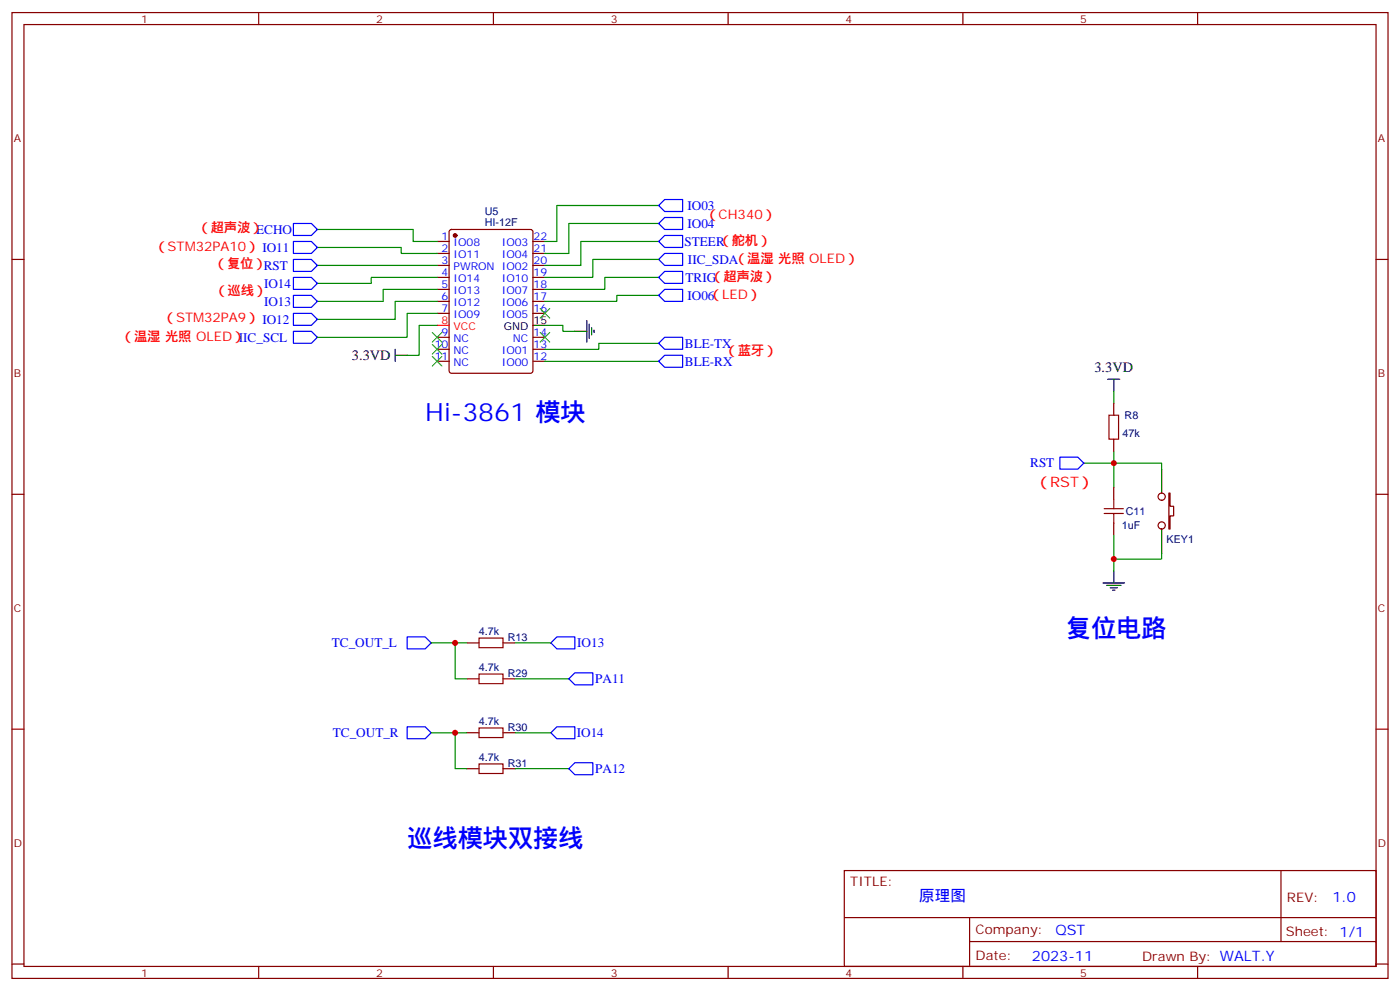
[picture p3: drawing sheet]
<svg xmlns="http://www.w3.org/2000/svg" width="412mm" height="292mm" viewBox="0 0 412 292" stroke-linecap="round" stroke-linejoin="round" font-family="sans-serif">
<g fill="none" stroke="#870000" stroke-width=".35">
<path d="M3.5 3.7h405.4v284.3h-405.4zM7.1 7.2h398.2v277.3h-398.2zM76.2 3.7v3.5M145.3 3.7v3.5M214.5 3.7v3.5M283.6 3.7v3.5M352.8 3.7v3.5M3.5 76.4h3.6M128.8 71.1h3.5M128.8 74.6h3.5M128.8 78.1h3.5M132.5 67.8l.5-.2h23.3l.6 .4 .1 41.2-.5 .6-23.5 .1-.7-.5v-41.1z"/>
<path d="M157 71.1h3.5M157 74.6h3.5M157 78.1h3.5M405.3 76.4h3.6M128.8 81.7h3.5M128.8 85.2h3.5M128.8 88.7h3.5M128.8 92.3h3.5M128.8 99.3h3.5M157 81.7h3.5M157 85.2h3.5M157 88.7h3.5"/>
<path d="M157 92.3h3.5M157 99.3h3.5M128.8 102.8h3.5M128.8 106.4h3.5M157 102.8h3.5M157 106.4h3.5M328.1 118.7v3.5M328.1 129.3v3.5M3.5 145.5h3.6M328.1 143.4v3.5M328.1 154v3.5M344.3 145.2h.4v3.8h1v2.9h-1v3.9h-.4z"/>
<path d="M405.3 145.5h3.6M137.6 189.3h3.5M137.6 199.8h3.5M148.2 189.3h3.5M148.2 199.8h3.5M3.5 214.7h3.6M137.6 215.7h3.5M148.2 215.7h3.5M405.3 214.7h3.6M137.6 226.3h3.5M148.2 226.3h3.5M248.7 256.3h156.6v28.2h-156.6z"/>
<path d="M377.3 256.3v20.9M248.7 270.1h156.5M285.6 277.2h119.6M285.6 270.1v14.2M3.5 283.8h3.6M76.2 284.5v3.5M145.3 284.5v3.5M214.5 284.5v3.5M283.6 284.5v3.5M352.8 284.5v3.5M405.3 283.8h3.6"/>
<circle cx="342.2" cy="154.7" r="1.06"/>
<circle cx="342.2" cy="146.2" r="1.06"/>
</g>
<circle cx="134.1" cy="69.3" r=".53" fill="#870000" stroke="#870000" stroke-width=".35"/>
<path d="M128.8 95.8h3.5" fill="none" stroke="#f00" stroke-width=".35"/>
<g fill="none" stroke="#000" stroke-width=".35">
<path d="M157 95.8h3.5M169.3 97.5h3.6M172.9 94.4v6.3M173.6 95.4v4.3M174.3 96.5v2.1M175 97.2v.7M116.4 104.6h3.5M116.4 102.8v3.6M326.3 111.7h3.5M328.1 111.7v3.5M342.2 138.1v7.1M342.2 155.8v7"/>
<path d="M324.9 171.6h6.4M326 172.3h4.2M327 173h2.1M327.7 173.7h.7M328.1 168.1v3.5"/>
</g>
<g fill="none" stroke="#00f" stroke-width=".35">
<path d="M86.4 76.4h5.3l1.8 1.7-1.8 1.8h-5.3zM86.4 71.1h5.3l1.8 1.7-1.8 1.8h-5.3zM86.4 65.8h5.3l1.8 1.8-1.8 1.7h-5.3zM194 76.4l1.8-1.8h5.3v3.5h-5.3zM194 65.8l1.8-1.8h5.3v3.6h-5.3zM194 60.5l1.8-1.8h5.3v3.6h-5.3zM195.8 69.3h5.3v3.5h-5.3l-1.8-1.7zM86.4 97.5h5.3l1.8 1.8-1.8 1.8h-5.3zM86.4 92.3h5.3l1.8 1.7-1.8 1.8h-5.3zM86.4 81.7h5.3l1.8 1.7-1.8 1.8h-5.3zM86.4 87h5.3l1.8 1.7-1.8 1.8h-5.3zM194 87l1.8-1.8h5.3v3.5h-5.3z"/>
<path d="M194 81.7l1.8-1.8h5.3v3.5h-5.3zM194 106.4l1.8-1.8h5.3v3.5h-5.3zM194 101.1l1.8-1.8h5.3v3.5h-5.3zM312.2 134.6h5.3l1.8 1.7-1.8 1.8h-5.3zM119.9 187.5h5.3l1.8 1.8-1.8 1.7h-5.3zM164 187.5h5.3v3.5h-5.3l-1.7-1.7zM167.6 199.8l1.7-1.7h5.3v3.5h-5.3zM119.9 214h5.3l1.8 1.7-1.8 1.8h-5.3zM162.3 215.7l1.7-1.7h5.3v3.5h-5.3zM167.6 226.3l1.7-1.8h5.3v3.6h-5.3z"/>
</g>
<g fill="none" stroke="#008700" stroke-width=".35">
<path d="M93.5 72.8h24.7v1.8h10.6M93.5 67.6h28.2v3.5h7.1M93.5 78.1h35.3M194 76.4h-19.4v5.3h-14.1M194 71.1h-22.9v7h-10.6M194 65.8h-26.4v8.8h-7.1M194 60.5h-30v10.6h-3.5M128.8 95.8h-5.3v8.8h-3.6M128.8 92.3h-8.9v7h-26.4M128.8 88.7h-12.4v5.3h-22.9M128.8 85.2h-15.9v3.5h-19.4M128.8 81.7h-19.4v1.7h-15.9"/>
<path d="M160.5 95.8h5.3v1.7h3.5M194 87h-12.3v1.7h-21.2M194 81.7h-15.8v3.5h-17.7M160.5 106.4h33.5M194 101.1h-17.6v1.7h-15.9M328.1 115.2v3.5M328.1 132.8v3.5h-8.8M342.2 138.1v-1.8h-14.1v7.1M328.1 157.5v7.1h14.1v-1.8M328.1 164.6v3.5M127 189.3h10.6M134.1 189.3v10.5h3.5"/>
<path d="M151.7 189.3h10.6M151.7 199.8h15.9M127 215.7h10.6M134.1 215.7v10.6h3.5M151.7 215.7h10.6M151.7 226.3h15.9"/>
</g>
<path d="M326.7 122.2h2.8v7.1h-2.8zM325.3 151.2h5.6M325.3 149.8h5.6M328.1 146.9v2.9M328.1 151.2v2.8M141.1 187.9h7.1v2.8h-7.1zM141.1 198.4h7.1v2.9h-7.1zM141.1 214.3h7.1v2.8h-7.1zM141.1 224.9h7.1v2.8h-7.1z" fill="none" stroke="#a10000" stroke-width=".35"/>
<path d="M127.4 97.9l2.8 2.8M130.2 97.9l-2.8 2.8M159.1 97.9l2.8 2.8M159.1 90.8l2.8 2.9M161.9 97.9l-2.8 2.8M161.9 90.8l-2.8 2.9M127.4 105l2.8 2.8M127.4 101.4l2.8 2.8M130.2 105l-2.8 2.8M130.2 101.4l-2.8 2.8" fill="none" stroke="#3c3" stroke-width=".35"/>
<g fill="#c00">
<circle cx="328.1" cy="164.6" r=".88"/>
<circle cx="328.1" cy="136.3" r=".88"/>
<circle cx="134.1" cy="189.3" r=".88"/>
<circle cx="134.1" cy="215.7" r=".88"/>
</g>
<g font-size="7.4" fill="#00f">
<text x="125.2" y="124">Hi-3861 模块</text>
<text x="314" y="187.5">复位电路</text>
<text x="119.9" y="249.2">巡线模块双接线</text>
</g>
<text font-size="4.6" fill="#00f" x="270.8" y="265.3">原理图</text>
<g font-size="4.2">
<text x="103.7" y="106">3.3VD</text>
<text x="322.4" y="109.5">3.3VD</text>
</g>
<text font-size="4.2" fill="#f00" x="305.2" y="143.4">（RST）</text>
<g font-size="4.2" fill="#00f">
<text x="392.5" y="265.6">1.0</text>
<text x="310.9" y="275.1">QST</text>
<text x="304" y="282.9">2023-11</text>
</g>
<g font-size="3.9" fill="#00f">
<text x="202.5" y="61.8">IO03</text>
<text x="75.5" y="68.8">ECHO</text>
<text x="202.5" y="67.1">IO04</text>
<text x="201.6" y="72.3">STEER</text>
<text x="202.7" y="77.6">IIC_SDA（温湿 光照 OLED）</text>
<text x="201.9" y="82.9">TRIG</text>
<text x="77.8" y="84.6">IO14</text>
<text x="77.8" y="90">IO13</text>
<text x="202.5" y="88.2">IO06（LED）</text>
<text x="70.4" y="100.6">IIC_SCL</text>
<text x="201.8" y="107.7">BLE-RX</text>
<text x="201.8" y="102.4">BLE-TX</text>
<text x="303.5" y="137.6">RST</text>
<text x="97.8" y="190.5">TC_OUT_L</text>
<text x="170" y="190.5">IO13</text>
<text x="175.3" y="201.1">PA11</text>
<text x="98.1" y="217">TC_OUT_R</text>
<text x="169.9" y="217">IO14</text>
<text x="175.3" y="227.6">PA12</text>
</g>
<g font-size="3.9" fill="#f00">
<text x="207.8" y="64.4">（CH340）</text>
<text x="58.2" y="68.3">（超声波）</text>
<text x="45.5" y="73.9">（STM32PA10） IO11</text>
<text x="211.7" y="72.1">（舵机）</text>
<text x="63" y="78.9">（复位）RST</text>
<text x="209.2" y="82.7">（超声波）</text>
<text x="63.1" y="87">（巡线）</text>
<text x="48" y="94.7">（STM32PA9） IO12</text>
<text x="35.6" y="100.4">（温湿 光照 OLED）</text>
<text x="213.4" y="104.6">（蓝牙）</text>
</g>
<g font-size="3.9" fill="#800">
<text x="250.5" y="260.9">TITLE:</text>
<text x="379.1" y="265.6">REV:</text>
<text x="287.4" y="275.1">Company:</text>
<text x="378.7" y="275.7">Sheet: 1/1</text>
<text x="287.4" y="282.8">Date:</text>
<text x="336.4" y="282.8">Drawn By: WALT.Y</text>
</g>
<g font-size="3.2" fill="#800">
<text x="41.6" y="6.7">1</text>
<text x="110.8" y="6.7">2</text>
<text x="179.9" y="6.7">3</text>
<text x="249.1" y="6.7">4</text>
<text x="318.2" y="6.7">5</text>
<text x="4.1" y="41.8">A</text>
<text x="405.9" y="41.8">A</text>
<text x="4.1" y="110.9">B</text>
<text x="405.9" y="110.9">B</text>
<text x="4.1" y="180.1">C</text>
<text x="405.9" y="180.1">C</text>
<text x="4.1" y="249.2">D</text>
<text x="405.9" y="249.2">D</text>
<text x="41.6" y="287.5">1</text>
<text x="110.8" y="287.5">2</text>
<text x="179.9" y="287.5">3</text>
<text x="249.1" y="287.5">4</text>
<text x="318.2" y="287.5">5</text>
</g>
<g font-size="3.2" fill="#000080">
<text x="142.8" y="63.3">U5</text>
<text x="142.8" y="66.5">HI-12F</text>
<text x="331.3" y="123.4">R8</text>
<text x="330.7" y="128.7">47k</text>
<text x="330.5" y="155.8">1uF</text>
<text x="331.6" y="151.6">C11</text>
<text x="343.6" y="159.7">KEY1</text>
<text x="141" y="186.9">4.7k</text>
<text x="149.6" y="188.6">R13</text>
<text x="141" y="197.5">4.7k</text>
<text x="149.6" y="199.2">R29</text>
<text x="141" y="213.4">4.7k</text>
<text x="149.6" y="215.1">R30</text>
<text x="141" y="224">4.7k</text>
<text x="149.6" y="225.7">R31</text>
</g>
<g font-size="3.2" fill="#00f">
<text x="130.1" y="70.7">1</text>
<text x="157.2" y="70.7">22</text>
<text x="130.1" y="74.3">2</text>
<text x="130.1" y="77.8">3</text>
<text x="133.6" y="72.5">IO08</text>
<text x="133.6" y="76">IO11</text>
<text x="147.8" y="76">IO04</text>
<text x="147.8" y="72.5">IO03</text>
<text x="157.2" y="77.8">20</text>
<text x="157.2" y="74.3">21</text>
<text x="130.1" y="81.3">4</text>
<text x="133.6" y="79.6">PWRON IO02</text>
<text x="133.6" y="83.1">IO14</text>
<text x="147.8" y="83.1">IO10</text>
<text x="157.2" y="81.3">19</text>
<text x="130.1" y="84.8">5</text>
<text x="130.1" y="88.4">6</text>
<text x="133.6" y="86.6">IO13</text>
<text x="147.8" y="86.6">IO07</text>
<text x="157.2" y="88.4">17</text>
<text x="157.2" y="84.8">18</text>
<text x="130.1" y="91.9">7</text>
<text x="133.6" y="90.1">IO12</text>
<text x="133.6" y="93.7">IO09</text>
<text x="147.8" y="93.7">IO05</text>
<text x="147.8" y="90.1">IO06</text>
<text x="157.2" y="91.9">16</text>
<text x="130.1" y="99">9</text>
<text x="133.6" y="100.7">NC</text>
<text x="151.1" y="100.7">NC</text>
<text x="157.2" y="99">14</text>
<text x="128.1" y="102.5">10</text>
<text x="128.1" y="106">11</text>
<text x="133.6" y="104.2">NC</text>
<text x="133.6" y="107.8">NC</text>
<text x="147.8" y="107.8">IO00</text>
<text x="147.8" y="104.2">IO01</text>
<text x="157.2" y="106">12</text>
<text x="157.2" y="102.5">13</text>
</g>
<g font-size="3.2" fill="#f00">
<text x="130.1" y="95.4">8</text>
<text x="133.6" y="97.2">VCC</text>
</g>
<g font-size="3.2">
<text x="157.2" y="95.4">15</text>
<text x="148.4" y="97.2">GND</text>
</g>
</svg>
